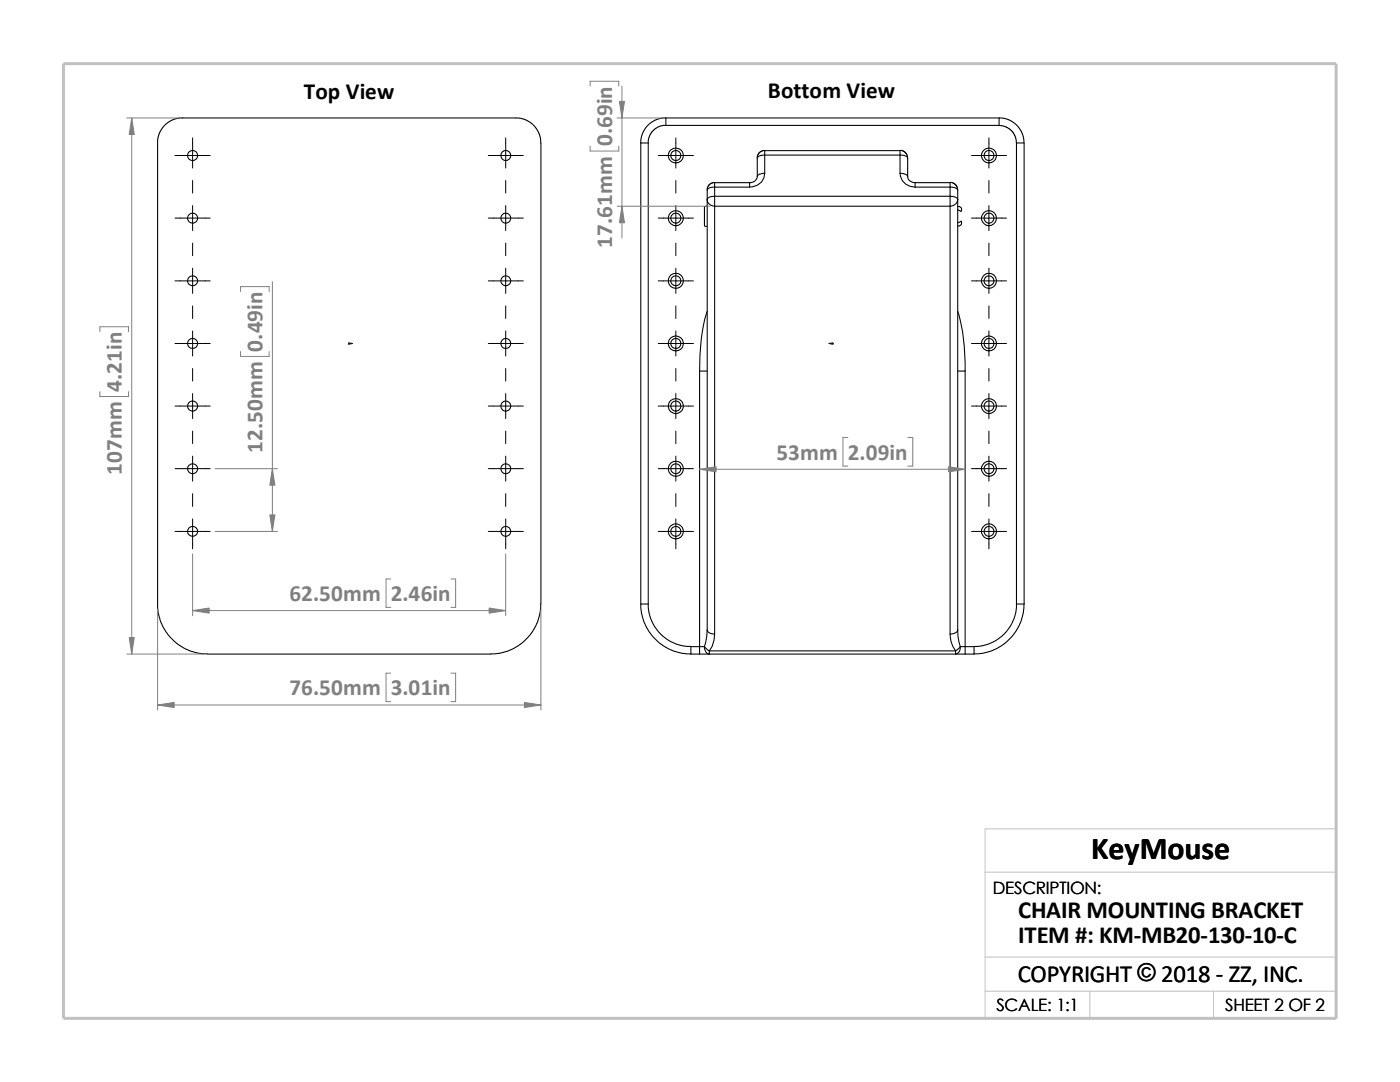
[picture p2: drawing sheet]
<svg xmlns="http://www.w3.org/2000/svg" width="279mm" height="216mm" viewBox="0 0 279 216" stroke-linecap="round" stroke-linejoin="round" font-family="sans-serif">
<path d="M196.6 174h70.1M196.6 197.8h70.1M196.6 191h70.1M217.5 197.8v5.4M242.2 197.8v5.4M26.8 203.2h239.9v-37.8h-70.1v37.8" fill="none" stroke="#c0c0c0" stroke-width=".2"/>
<path d="M12.7 12.7h254v190.5h-254z" fill="none" stroke="#c0c0c0" stroke-width=".59"/>
<g fill="none" stroke="#000" stroke-width=".21">
<path d="M31.5 28.5l.2-1.6 .9-1.7 1.5-1.1 1.7-.6h67.7l1.8 .6 1.4 1.1 1 1.7 .2 1.6v92M31.5 28.5v92.9l.4 2.3 .7 1.5 .9 1.5 1.4 1.4 1.8 1.2 1.6 .7 1.5 .4 1.6 .1M127.9 28.5v92M127.9 28.5h1.5M129.4 28.5v92M132.9 23.5l-.9 .1-1.1 .3-1.1 .7-.7 .6-1 1.7-.2 1.6M132.9 23.5h66.5M132.9 25h-.6l-.9 .3-1.1 .8-.8 1.3-.1 1.1M132.9 23.5v1.5M141.1 39.8a1.45 1.45 0 0 0 1.5 1.3M141.1 37.9v1.9M141.1 39.8v85.9"/>
<path d="M142.6 36.4l-.7 .2-.4 .3-.3 .5-.1 .5M142.6 39.2v1.9M142.6 39.2a1.29 1.29 0 0 0-1.5 .6M142.6 37.3a1.36 1.36 0 0 0-1.5 .6M142.6 36.4v.9M142.6 36.4h7M142.6 39.2h47M142.6 37.3v1.9M142.6 37.3h7M149.6 36.4v.9M151.1 35.2a1.38 1.38 0 0 1-1.5 1.2M151.1 31.5v3.7a1.36 1.36 0 0 1 1.5-.6"/>
<path d="M152.6 30.1l-.7 .1-.4 .3-.3 .5-.1 .5M152.6 30.9a1.36 1.36 0 0 0-1.5 .6M152.6 30.1v.8M152.6 34.6a2.8 2.8 0 0 1-3 2.7M152.6 30.1h27M152.6 30.9v3.7M152.6 30.9h27M179.6 30l.6 .1 .4 .3 .4 .5 .1 .6M179.6 34.6a1.49 1.49 0 0 1 1.5 .6M179.6 30.9a1.49 1.49 0 0 1 1.5 .6M179.6 30.1v.8M179.6 34.6a2.83 2.83 0 0 0 3 2.7"/>
<path d="M179.6 30.9v3.7M181.1 35.2a1.32 1.32 0 0 0 1.5 1.2M181.1 31.5v3.7M182.6 36.4v.9M182.6 36.4h7v.9M182.6 37.3h7M189.6 39.2v1.9M189.6 37.3v1.9M189.6 36.4l.6 .1 .4 .3 .4 .5 .1 .6M189.6 39.2a1.41 1.41 0 0 1 1.5 .6M189.6 37.3a1.49 1.49 0 0 1 1.5 .6M191.1 37.9v1.9"/>
<path d="M191.1 39.8a1.53 1.53 0 0 1-1.5 1.3M191.1 39.8v85.9M199.4 23.5v1.5h-66.5M199.4 23.5l.9 .1 1 .3 .8 .4 .9 .8 1 1.5 .3 1v.9M199.4 25.1l1.3 .2 1.1 .7 .7 1 .4 1.5M202.9 28.5v92M202.9 28.5h1.5v92M141.1 41.2l-.5 .1v3.7l.4 .2M142.6 41.1v85.4M142.6 41.1h47M189.6 41.1v85.4M191.1 44.4l.7-.2 .1 .3a.65 .65 0 0 1-.8 .6"/>
<path d="M191.1 41.2l.7 .2 .1 .6-.1 .2-.7-.3M139.6 74v55M139.6 74h1.5M141.1 62.1a36.5 36.5 0 0 0-1.5 11.9M191.1 74h1.5M191.1 62.1a35.4 35.4 0 0 1 1.5 11.9M192.6 74v55M107.9 120.5l-.1 1.6-.4 1.6-.6 1.5-1 1.5-1.7 1.7-1.4 .9-1.6 .7-1.6 .4-1.5 .1h-56.6M127.9 120.5h1.5M127.9 120.5l.1 1.8 .6 2 .9 1.8 1.1 1.2 1.7 1.5 1.7 1 2 .5 1.9 .2M129.4 120.5l.1 1.5 .4 1.5 .7 1.5 1.2 1.5 1.6 1.3 1.5 .7 1.5 .4 1.5 .1M137.9 130.5h1.7"/>
<path d="M139.6 130.5h2M139.6 129h1M139.6 129h-1.7v1.5M139.6 129v1.5M140.6 129l1 .9M140.6 129a1.32 1.32 0 0 0 1 1.5M141.1 125.7a1.3 1.3 0 0 0 1.5 .8M141.1 125.7v1.2l-.5 2.1M141.6 129.9v.6M141.6 130.5h49.1M141.6 129.9h49.1M142.6 126.5l-.1 1.3-.4 1.2-.5 .9"/>
<path d="M189.6 126.5a5.4 5.4 0 0 0 1.1 3.4M190.7 129.9v.6M190.7 130.5h1.9M191.1 125.7l.1 1.2 .4 2.1M191.1 125.7a1.41 1.41 0 0 1-1.5 .8M191.6 129l-.9 .9M191.6 129a1.25 1.25 0 0 1-.9 1.5M191.6 129h1M192.6 129h1.8M192.6 129v1.5M194.4 129v1.5h-1.8M202.9 120.5l-.1 1.5-.4 1.5-.8 1.5-1.2 1.5-1.6 1.3-1.4 .7-1.6 .4-1.4 .1"/>
<path d="M202.9 120.5h1.5M204.4 120.5l-.2 1.8-.6 2-1.3 2.4-1.4 1.4-1.8 1.2-1.6 .7-1.5 .4-1.6 .1"/>
<circle cx="38.4" cy="31" r="1.01"/>
<circle cx="101" cy="31" r="1"/>
<circle cx="134.9" cy="31" r="1.01"/>
<circle cx="134.9" cy="31" r="1.51"/>
<circle cx="197.4" cy="31" r="1"/>
<circle cx="197.4" cy="31" r="1.49"/>
<circle cx="38.4" cy="43.5" r="1"/>
<circle cx="38.4" cy="56" r="1"/>
<circle cx="100.9" cy="43.5" r=".99"/>
<circle cx="101" cy="56" r=".99"/>
<circle cx="134.9" cy="56" r="1"/>
<circle cx="134.9" cy="43.5" r="1.51"/>
<circle cx="134.9" cy="56" r="1.51"/>
<circle cx="134.9" cy="43.5" r="1"/>
<circle cx="197.4" cy="56" r=".99"/>
<circle cx="197.4" cy="43.5" r="1.49"/>
<circle cx="197.4" cy="56" r="1.49"/>
<circle cx="197.4" cy="43.5" r=".99"/>
<circle cx="38.4" cy="68.5" r="1"/>
<circle cx="101" cy="68.5" r=".99"/>
<circle cx="134.9" cy="68.5" r="1"/>
<circle cx="134.9" cy="68.5" r="1.51"/>
<circle cx="197.4" cy="68.5" r=".99"/>
<circle cx="197.4" cy="68.5" r="1.49"/>
<circle cx="38.4" cy="93.5" r="1"/>
<circle cx="38.4" cy="81" r="1.01"/>
<circle cx="100.9" cy="93.5" r=".99"/>
<circle cx="101" cy="81" r="1"/>
<circle cx="134.9" cy="81" r="1.01"/>
<circle cx="134.9" cy="93.5" r="1.51"/>
<circle cx="134.9" cy="81" r="1.52"/>
<circle cx="134.9" cy="93.5" r="1"/>
<circle cx="197.4" cy="81" r="1"/>
<circle cx="197.4" cy="93.5" r="1.49"/>
<circle cx="197.4" cy="81" r="1.51"/>
<circle cx="197.4" cy="93.5" r=".99"/>
<circle cx="38.4" cy="106" r="1"/>
<circle cx="101" cy="106" r=".99"/>
<circle cx="134.9" cy="106" r="1"/>
<circle cx="134.9" cy="106" r="1.51"/>
<circle cx="197.4" cy="106" r=".99"/>
<circle cx="197.4" cy="106" r="1.49"/>
</g>
<g fill="#00f" stroke="#00f" stroke-width=".2">
<path d="M70 68.5h.4l-.4 .1z"/>
<path d="M165.4 68.5h.4v.1z"/>
</g>
<path d="M69.6 68.5h.8M69.6 68.4l.2 .3M69.7 68.5h.1M69.7 68.4v.3M69.8 68.4l-.3 .3M165.4 68.5h.9M166 68.4l.3 .3M166.1 68.5h.1M166.1 68.4v.3M166.2 68.4l-.3 .3" fill="none" stroke="#00f" stroke-width=".2"/>
<g fill="none" stroke="#000" stroke-width=".2">
<path d="M34.9 31h7.1M38.4 27.5v6M38.4 36v2.5M97.5 31h6.9M100.9 27.5v6M100.9 36v2.5M131.4 31h7M134.9 27.5v6M134.9 36v2.5M193.9 31h7M197.4 27.5v6M197.4 36v2.5"/>
<path d="M34.9 56h7.1M34.9 43.5h7.1M38.4 41v5M38.4 48.5v2.5M38.4 53.5v5M97.5 56h6.9M97.5 43.5h6.9M100.9 41v5M100.9 48.5v2.5M100.9 53.5v5M131.4 56h7M131.4 43.5h7"/>
<path d="M134.9 41v5M134.9 48.5v2.5M134.9 53.5v5M193.9 56h7M193.9 43.5h7M197.4 41v5M197.4 48.5v2.5M197.4 53.5v5M34.9 68.5h7.1M38.4 61v2.5M38.4 66v5M38.4 73.5v2.5"/>
<path d="M38.4 78.5v5M97.5 68.5h6.9M100.9 61v2.5M100.9 66v5M100.9 73.5v2.5M100.9 78.5v5M131.4 68.5h7M134.9 61v2.5M134.9 66v5M134.9 73.5v2.5M134.9 78.5v5M193.9 68.5h7"/>
<path d="M197.4 61v2.5M197.4 66v5M197.4 73.5v2.5M197.4 78.5v5M34.9 93.5h7.1M34.9 81h7.1M38.4 86v2.5M38.4 91v5M38.4 98.5v2.5M97.5 93.5h6.9M97.5 81h6.9M100.9 86v2.5"/>
<path d="M100.9 91v5M100.9 98.5v2.5M131.4 93.5h7M131.4 81h7M134.9 86v2.5M134.9 91v5M134.9 98.5v2.5M193.9 93.5h7M193.9 81h7M197.4 86v2.5M197.4 91v5M197.4 98.5v2.5"/>
<path d="M34.9 106h7.1M38.4 103.5v6M97.5 106h6.9M100.9 103.5v6M131.4 106h7M134.9 103.5v6M193.9 106h7M197.4 103.5v6"/>
</g>
<g fill="none" stroke="#808080" stroke-width=".2">
<path d="M117.8 17.1v-.9h5.7v.9M124.1 17.2v30.3M25.3 23.5h10.1M26.3 23.5v107M117.8 29.2v.9h5.7v-.9M123.1 23.5h8.8M48 58.2v-1h5.7v1M54.4 56.2v49.8M123.1 41.1h18.5M19.9 66.2v-1h5.8v1M19.9 78.1v1h5.8v-1M48 70.1v1h5.7v-1"/>
<path d="M42.9 93.5h12.5M139.6 93.6h53M169.2 87.3h-1v5.7h1M181.2 87.3h1v5.7h-1M38.4 110.5v12.4M42.9 106h12.5M78 115.5h-1v5.7h1M90 115.5h.9v5.7h-.9M100.9 110.5v12.4M25.3 130.5h15.1M31.5 121.5v20.1M38.4 121.8h62.5"/>
<path d="M78 134.3h-1v5.7h1M90 134.3h.9v5.7h-.9M107.9 121.5v20.1M31.5 140.7h76.4"/>
</g>
<g fill="#808080" stroke="#808080" stroke-width=".2">
<path d="M139.6 93.6l3.3-.5v1z"/>
<path d="M189.3 93.1l3.3 .5-3.3 .5z"/>
<path d="M124.1 41.1l.5 3.3h-1z"/>
<path d="M123.6 20.2h1l-.5 3.3z"/>
<path d="M26.3 23.5l.5 3.3h-1z"/>
<path d="M25.8 127.2h1l-.5 3.3z"/>
<path d="M31.5 140.7l3.3-.5v1z"/>
<path d="M104.6 140.2l3.3 .5-3.3 .5z"/>
<path d="M38.4 121.8l3.3-.5v1z"/>
<path d="M97.6 121.3l3.3 .5-3.3 .5z"/>
<path d="M54.4 93.5l.5 3.3h-1.1z"/>
<path d="M53.8 102.7h1.1l-.5 3.3z"/>
</g>
<text font-size="6.4" x="217.8" y="171.4">KeyMouse</text>
<g font-size="4.9">
<text x="203.2" y="183.2">CHAIR MOUNTING BRACKET</text>
<text x="203.2" y="188.1">ITEM #: KM-MB20-130-10-C</text>
<text x="203.1" y="195.9">COPYRIGHT © 2018 - ZZ, INC.</text>
</g>
<g font-size="4.6">
<text x="60.6" y="19.7">Top View</text>
<text x="153.2" y="19.6">Bottom View</text>
</g>
<g font-size="4.6" fill="#808080">
<text x="122.2" y="29.2" transform="rotate(-90 122.2 29.2)">0.69in</text>
<text x="122.2" y="49.4" transform="rotate(-90 122.2 49.4)">17.61mm</text>
<text x="52.4" y="70.1" transform="rotate(-90 52.4 70.1)">0.49in</text>
<text x="24.3" y="78.1" transform="rotate(-90 24.3 78.1)">4.21in</text>
<text x="24.3" y="94.8" transform="rotate(-90 24.3 94.8)">107mm</text>
<text x="52.4" y="90.4" transform="rotate(-90 52.4 90.4)">12.50mm</text>
<text x="154.9" y="91.8">53mm</text>
<text x="169.2" y="91.8">2.09in</text>
<text x="57.7" y="120">62.50mm</text>
<text x="78" y="120">2.46in</text>
<text x="57.7" y="138.8">76.50mm</text>
<text x="78" y="138.8">3.01in</text>
</g>
<g font-size="3.4">
<text x="198.2" y="178.5">DESCRIPTION:</text>
<text x="198.8" y="201.7">SCALE: 1:1</text>
<text x="244.5" y="201.7">SHEET 2 OF 2</text>
</g>
</svg>
